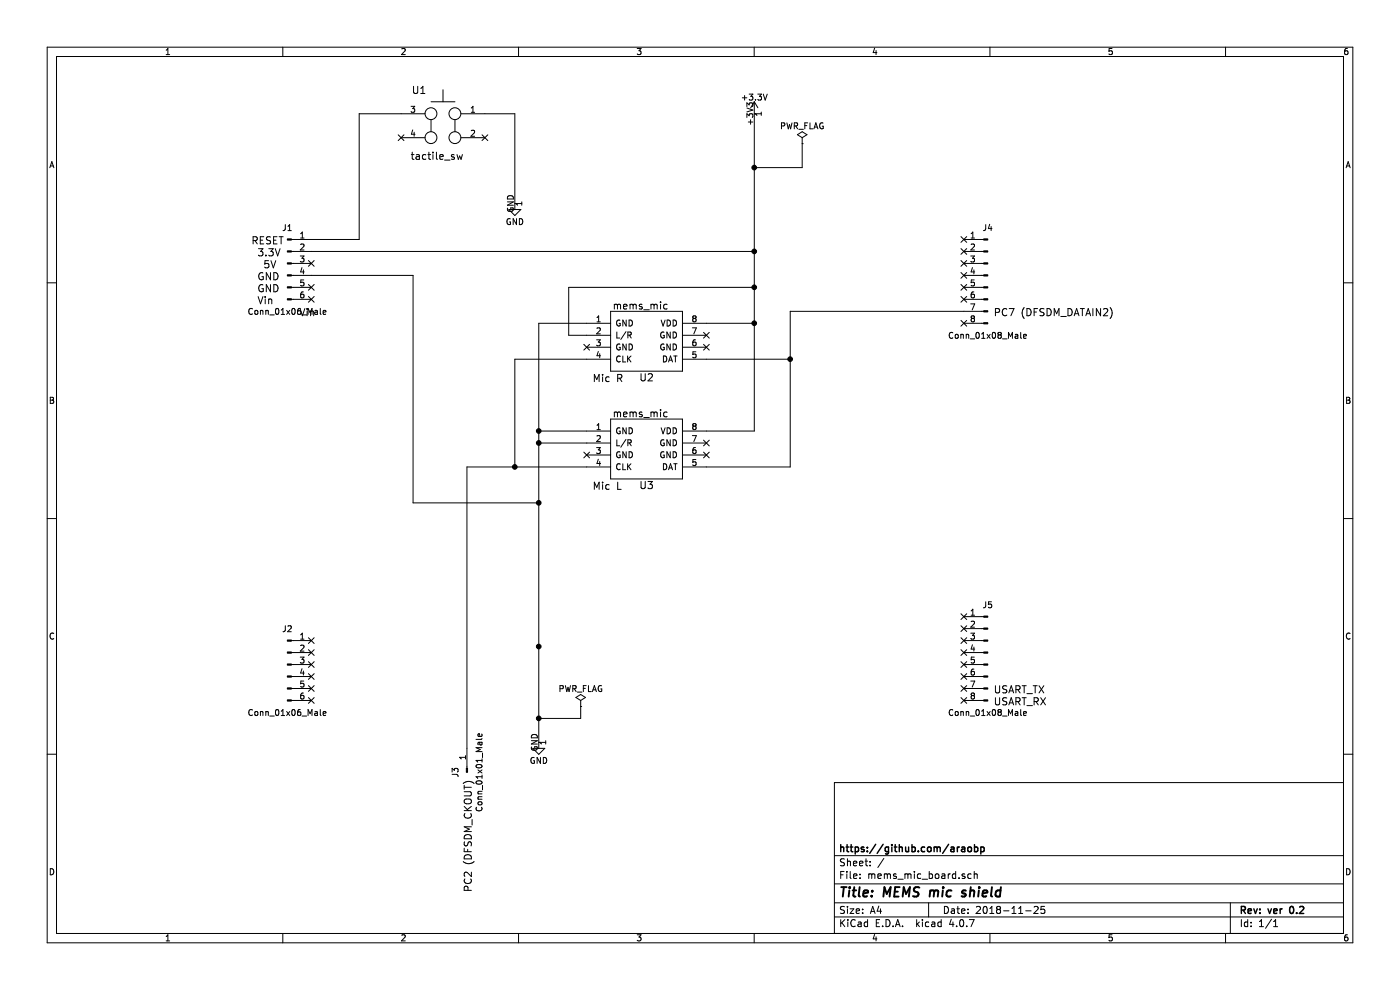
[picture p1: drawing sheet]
EESchema Schematic File Version 2
LIBS:power
LIBS:device
LIBS:switches
LIBS:relays
LIBS:motors
LIBS:transistors
LIBS:conn
LIBS:linear
LIBS:regul
LIBS:74xx
LIBS:cmos4000
LIBS:adc-dac
LIBS:memory
LIBS:xilinx
LIBS:microcontrollers
LIBS:dsp
LIBS:microchip
LIBS:analog_switches
LIBS:motorola
LIBS:texas
LIBS:intel
LIBS:audio
LIBS:interface
LIBS:digital-audio
LIBS:philips
LIBS:display
LIBS:cypress
LIBS:siliconi
LIBS:opto
LIBS:atmel
LIBS:contrib
LIBS:valves
LIBS:mcu
LIBS:mems_mic_board-cache
EELAYER 25 0
EELAYER END
$Descr A4 11693 8268
encoding utf-8
Sheet 1 1
Title "MEMS mic shield"
Date "2018-11-25"
Rev "ver 0.2"
Comp "https://github.com/araobp"
Comment1 ""
Comment2 ""
Comment3 ""
Comment4 ""
$EndDescr
$Comp
L mems_mic U2
U 1 1
P 5400 2850
F 0 "U2" H 5400 2550 60  0000 C CNN
F 1 "mems_mic" H 5350 3150 60  0000 C CNN
F 2 "mcu:MEMS_mic" H 5400 2850 60  0001 C CNN
F 3 "" H 5400 2850 60  0001 C CNN
	1    5400 2850
	1    0    0    -1  
$EndComp
$Comp
L mems_mic U3
U 1 1
P 5400 3750
F 0 "U3" H 5400 3450 60  0000 C CNN
F 1 "mems_mic" H 5350 4050 60  0000 C CNN
F 2 "mcu:MEMS_mic" H 5400 3750 60  0001 C CNN
F 3 "" H 5400 3750 60  0001 C CNN
	1    5400 3750
	1    0    0    -1  
$EndComp
$Comp
L Conn_01x08_Male J4
U 1 1
P 8250 2300
F 0 "J4" H 8250 2700 50  0000 C CNN
F 1 "Conn_01x08_Male" H 8250 1800 50  0000 C CNN
F 2 "mcu:Pin Header 8P" H 8250 2300 50  0001 C CNN
F 3 "" H 8250 2300 50  0001 C CNN
	1    8250 2300
	-1   0    0    -1  
$EndComp
$Comp
L +3.3V #PWR3
U 1 1
P 6300 950
F 0 "#PWR3" H 6300 800 50  0001 C CNN
F 1 "+3.3V" H 6300 1090 50  0000 C CNN
F 2 "" H 6300 950 50  0001 C CNN
F 3 "" H 6300 950 50  0001 C CNN
	1    6300 950 
	1    0    0    -1  
$EndComp
NoConn ~ 5900 2800
NoConn ~ 5900 2900
NoConn ~ 5900 3700
NoConn ~ 5900 3800
NoConn ~ 4900 3800
NoConn ~ 4900 2900
$Comp
L GND #PWR2
U 1 1
P 4500 6200
F 0 "#PWR2" H 4500 5950 50  0001 C CNN
F 1 "GND" H 4500 6050 50  0000 C CNN
F 2 "" H 4500 6200 50  0001 C CNN
F 3 "" H 4500 6200 50  0001 C CNN
	1    4500 6200
	1    0    0    -1  
$EndComp
NoConn ~ 8050 2000
NoConn ~ 8050 2100
NoConn ~ 8050 2200
NoConn ~ 8050 2300
NoConn ~ 8050 2400
NoConn ~ 8050 2500
NoConn ~ 8050 2700
Text Notes 8300 2650 0    60   ~ 0
PC7 (DFSDM_DATAIN2)
$Comp
L Conn_01x08_Male J5
U 1 1
P 8250 5450
F 0 "J5" H 8250 5850 50  0000 C CNN
F 1 "Conn_01x08_Male" H 8250 4950 50  0000 C CNN
F 2 "mcu:Pin Header 8P" H 8250 5450 50  0001 C CNN
F 3 "" H 8250 5450 50  0001 C CNN
	1    8250 5450
	-1   0    0    -1  
$EndComp
Text Notes 8300 5800 0    60   ~ 0
USART_TX
Text Notes 8300 5900 0    60   ~ 0
USART_RX
NoConn ~ 8050 5150
NoConn ~ 8050 5250
NoConn ~ 8050 5350
NoConn ~ 8050 5450
NoConn ~ 8050 5550
NoConn ~ 8050 5650
$Comp
L Conn_01x06_Male J2
U 1 1
P 2400 5550
F 0 "J2" H 2400 5850 50  0000 C CNN
F 1 "Conn_01x06_Male" H 2400 5150 50  0000 C CNN
F 2 "mcu:Pin Header 6P" H 2400 5550 50  0001 C CNN
F 3 "" H 2400 5550 50  0001 C CNN
	1    2400 5550
	1    0    0    -1  
$EndComp
NoConn ~ 2600 5350
NoConn ~ 2600 5450
NoConn ~ 2600 5550
NoConn ~ 2600 5650
NoConn ~ 2600 5750
NoConn ~ 2600 5850
Text Notes 2500 2650 0    60   ~ 0
Vin
Text Notes 2150 2550 0    60   ~ 0
Vin
Text Notes 2150 2450 0    60   ~ 0
GND
Text Notes 2150 2350 0    60   ~ 0
GND
Text Notes 2150 2150 0    60   ~ 0
3.3V
Text Notes 2100 2050 0    60   ~ 0
RESET
$Comp
L tactile_sw U1
U 1 1
P 3650 1050
F 0 "U1" V 3350 900 60  0000 C CNN
F 1 "tactile_sw" V 3900 1050 60  0000 C CNN
F 2 "mcu:tactile_sw_4p" V 3700 1100 60  0001 C CNN
F 3 "" V 3700 1100 60  0001 C CNN
	1    3650 1050
	0    1    1    0   
$EndComp
NoConn ~ 3350 1150
NoConn ~ 4050 1150
Wire Wire Line
	5900 3000 6600 3000
Wire Wire Line
	6600 2600 6600 3900
Wire Wire Line
	6600 3900 5900 3900
Wire Wire Line
	3900 3900 4900 3900
Wire Wire Line
	4900 3000 4300 3000
Wire Wire Line
	4300 3000 4300 3900
Connection ~ 4300 3900
Wire Wire Line
	6300 2700 5900 2700
Wire Wire Line
	6300 950  6300 3600
Wire Wire Line
	6300 3600 5900 3600
Connection ~ 6300 2700
Wire Wire Line
	4900 3600 4500 3600
Wire Wire Line
	4500 2700 4500 6200
Wire Wire Line
	4900 2700 4500 2700
Connection ~ 4500 3600
Wire Wire Line
	4900 3700 4500 3700
Connection ~ 4500 3700
Wire Wire Line
	4900 2800 4750 2800
Wire Wire Line
	4750 2800 4750 2400
Wire Wire Line
	4750 2400 6300 2400
Connection ~ 6300 2400
Wire Wire Line
	2600 2000 3000 2000
Wire Wire Line
	3000 2000 3000 950 
Wire Wire Line
	3000 950  3350 950 
$Comp
L GND #PWR1
U 1 1
P 4300 1700
F 0 "#PWR1" H 4300 1450 50  0001 C CNN
F 1 "GND" H 4300 1550 50  0000 C CNN
F 2 "" H 4300 1700 50  0001 C CNN
F 3 "" H 4300 1700 50  0001 C CNN
	1    4300 1700
	1    0    0    -1  
$EndComp
Wire Wire Line
	4050 950  4300 950 
Wire Wire Line
	2600 2300 3450 2300
Wire Wire Line
	3450 2300 3450 4200
Wire Wire Line
	3450 4200 4500 4200
Connection ~ 4500 4200
Wire Wire Line
	3900 3900 3900 6250
Wire Wire Line
	2600 2100 6300 2100
Connection ~ 6300 2100
Wire Wire Line
	8050 2600 6600 2600
Connection ~ 6600 3000
$Comp
L PWR_FLAG #FLG2
U 1 1
P 6700 1200
F 0 "#FLG2" H 6700 1275 50  0001 C CNN
F 1 "PWR_FLAG" H 6700 1350 50  0000 C CNN
F 2 "" H 6700 1200 50  0001 C CNN
F 3 "" H 6700 1200 50  0001 C CNN
	1    6700 1200
	1    0    0    -1  
$EndComp
$Comp
L PWR_FLAG #FLG1
U 1 1
P 4850 5900
F 0 "#FLG1" H 4850 5975 50  0001 C CNN
F 1 "PWR_FLAG" H 4850 6050 50  0000 C CNN
F 2 "" H 4850 5900 50  0001 C CNN
F 3 "" H 4850 5900 50  0001 C CNN
	1    4850 5900
	1    0    0    -1  
$EndComp
Wire Wire Line
	6700 1200 6700 1400
Wire Wire Line
	6700 1400 6300 1400
Connection ~ 6300 1400
Wire Wire Line
	4850 5900 4850 6000
Wire Wire Line
	4850 6000 4500 6000
Connection ~ 4500 6000
Wire Wire Line
	4300 950  4300 1700
Text Notes 3950 7450 1    60   ~ 0
PC2 (DFSDM_CKOUT)
Connection ~ 4500 5400
$Comp
L Conn_01x06_Male J1
U 1 1
P 2400 2200
F 0 "J1" H 2400 2500 50  0000 C CNN
F 1 "Conn_01x06_Male" H 2400 1800 50  0000 C CNN
F 2 "mcu:Pin Header 6P" H 2400 2200 50  0001 C CNN
F 3 "" H 2400 2200 50  0001 C CNN
	1    2400 2200
	1    0    0    -1  
$EndComp
Text Notes 2200 2250 0    60   ~ 0
5V\n
NoConn ~ 2600 2400
NoConn ~ 2600 2500
$Comp
L Conn_01x01_Male J3
U 1 1
P 3900 6450
F 0 "J3" H 3900 6550 50  0000 C CNN
F 1 "Conn_01x01_Male" H 3900 6350 50  0000 C CNN
F 2 "mcu:Pin_header_1P" H 3900 6450 50  0001 C CNN
F 3 "" H 3900 6450 50  0001 C CNN
	1    3900 6450
	0    -1   -1   0   
$EndComp
NoConn ~ -1000 1500
NoConn ~ -950 1450
Text Notes 4950 3200 0    60   ~ 0
Mic R
Text Notes 4950 4100 0    60   ~ 0
Mic L
NoConn ~ 8050 5750
NoConn ~ 8050 5850
NoConn ~ 2600 2200
$EndSCHEMATC
